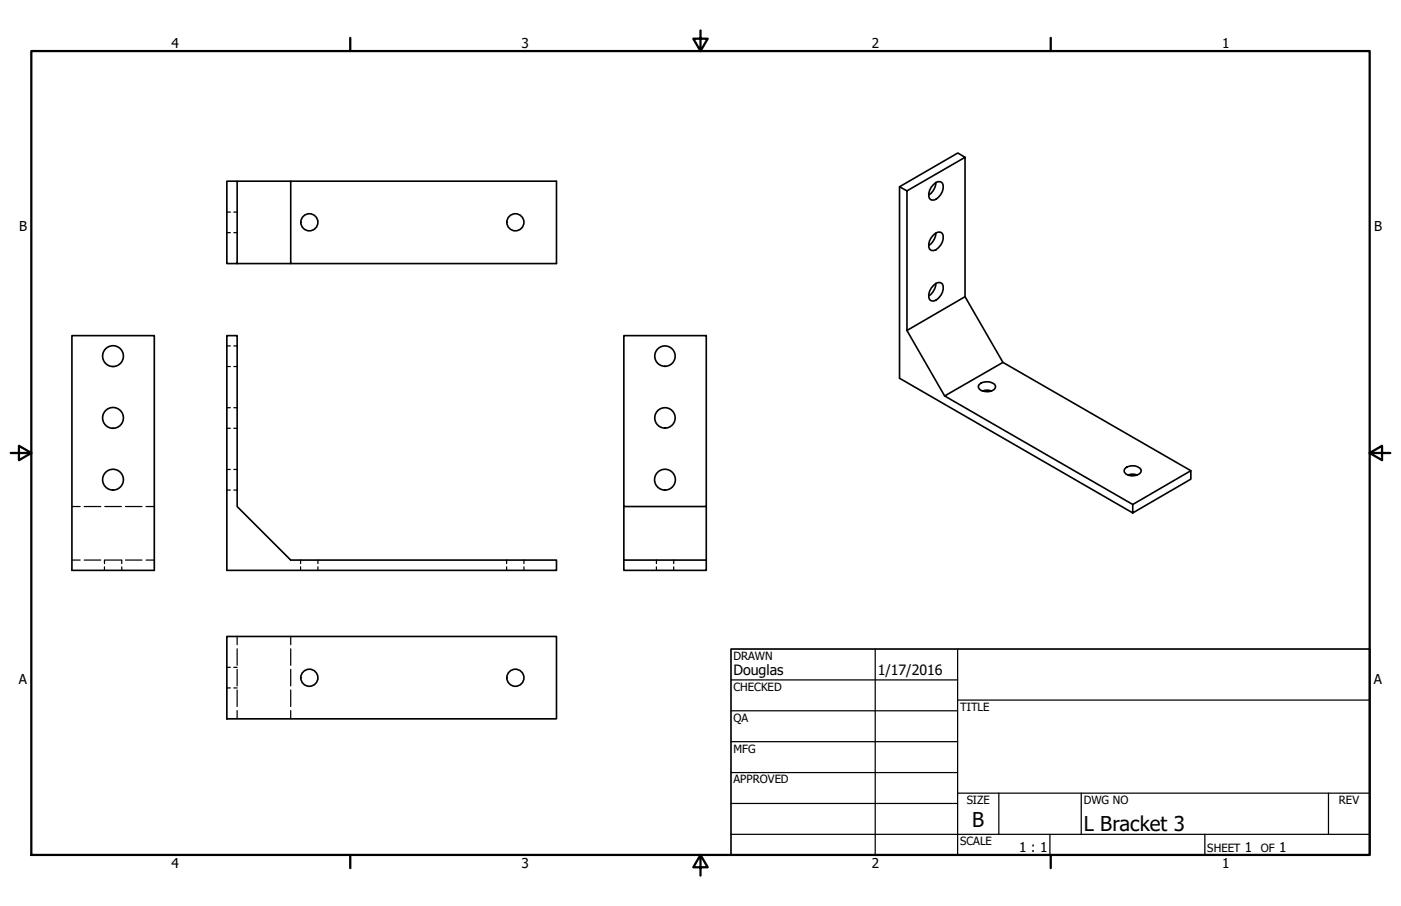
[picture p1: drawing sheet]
<svg xmlns="http://www.w3.org/2000/svg" width="432mm" height="279mm" viewBox="0 0 432 279" stroke-linecap="round" stroke-linejoin="round" font-family="sans-serif">
<!-- layer: Visible (ANSI) -->
<g fill="none" stroke="#000" stroke-width=".51">
<path d="M73.1 55.9h16.5M89.6 55.9h81.9v25.4h-81.9zM277.2 57.6v59l71.9 41.6 17.9-10.4v-2.6l-17.9 10.4v2.6M287.7 56.9a1.79 1.79 0 0 1 2.7-.4 4.1 4.1 0 0 1-2.7 5.2h-.7a2.23 2.23 0 0 1-.5-3zM288.5 56.3a5 5 0 0 1-2.2 3.8M297.4 48.5v43l-17.9 10.4v-43l17.9-10.4-2.2-1.3-18 10.4 2.3 1.3M287.7 72.5a1.79 1.79 0 0 1 2.7-.5 4.1 4.1 0 0 1-2.7 5.3l-.7-.1a2.23 2.23 0 0 1-.5-3zM288.5 71.8a5 5 0 0 1-2.2 3.9M73.1 81.3v-25.4h-3.2v25.4h19.7M287.7 88a1.79 1.79 0 0 1 2.7-.4 4.1 4.1 0 0 1-2.7 5.2h-.7a2.23 2.23 0 0 1-.5-3zM288.5 87.4a5 5 0 0 1-2.2 3.8M297.4 91.5l11.7 20.3"/>
<path d="M22.2 103.5h25.4v72.4h-25.4zM69.9 103.5h3.2v52.7l16.5 16.5h81.9v3.2h-101.6zM192.3 103.5h25.4v52.7h-25.4zM279.5 101.9l11.6 20.2M301.8 118.6a3.8 3.8 0 0 1 4.7-.1l.3 .6a1.85 1.85 0 0 1-2 1.7 2.89 2.89 0 0 1-3.3-1.6zM302.8 120.6l.9-.3 1.9 .3M192.3 156.2v16.5M217.7 156.2v16.5M346.6 144.6a3.4 3.4 0 0 1 5.1 .4 1.85 1.85 0 0 1-2 1.7 2.61 2.61 0 0 1-3.2-1.6zM347.7 146.5l.9-.3 1.9 .3M367 145.2l-57.9-33.4-18 10.3 58 33.5M192.3 172.7h25.4v3.2h-25.4z"/>
<path d="M69.9 196.3h101.6v25.4h-101.6z"/>
<circle cx="95.3" cy="68.5" r="2.64"/>
<circle cx="158.8" cy="68.5" r="2.64"/>
<circle cx="34.8" cy="109.8" r="3.2"/>
<circle cx="204.9" cy="109.8" r="3.1"/>
<circle cx="34.8" cy="128.9" r="3.2"/>
<circle cx="204.9" cy="128.9" r="3.1"/>
<circle cx="34.8" cy="147.9" r="3.2"/>
<circle cx="204.9" cy="147.9" r="3.2"/>
<circle cx="95.3" cy="209" r="2.64"/>
<circle cx="158.8" cy="209" r="2.64"/>
</g>
<!-- layer: Hidden (ANSI) -->
<g fill="none" stroke="#000" stroke-width=".38">
<path d="M69.9 71.8h1.1M69.9 65.4h1.1M72.1 71.8h1M72.1 65.4h1M69.9 113h1.1M69.9 106.7h1.1M72.1 113h1M72.1 106.7h1M69.9 132.1h1.1M69.9 125.7h1.1M72.1 132.1h1M72.1 125.7h1"/>
<path d="M22.2 156.2h2.5M26 156.2h5.1M32.3 156.2h5.1M38.7 156.2h5.1M45 156.2h2.6M69.9 151.1h1.1M69.9 144.8h1.1M72.1 151.1h1M72.1 144.8h1M22.2 172.7h2.5M26 172.7h5.1M32.2 172.7v1.1"/>
<path d="M32.2 174.8v1.1M32.3 172.7h5.1M37.5 172.7v1.1M37.5 174.8v1.1M38.7 172.7h5.1M45 172.7h2.6M92.6 172.7v1.1M92.6 174.8v1.1M98 172.7v1.1M98 174.8v1.1M156.1 172.7v1.1M156.1 174.8v1.1"/>
<path d="M161.5 172.7v1.1M161.5 174.8v1.1M202.3 172.7v1.1M202.3 174.8v1.1M207.6 172.7v1.1M207.6 174.8v1.1M73.1 196.3v2.5M89.6 196.3v2.5M69.9 212.2h1.1M69.9 205.8h1.1M72.1 212.2h1M72.1 205.8h1"/>
<path d="M73.1 200.1v5.1M73.1 206.4v5.1M73.1 212.8v5.1M73.1 219.1v2.6M89.6 200.1v5.1M89.6 206.4v5.1M89.6 212.8v5.1M89.6 219.1v2.6"/>
</g>
<!-- layer: Border (ANSI) -->
<path d="M9.7 15.7h412.4v248h-412.4zM107.9 11.7v4M215.9 9.4v6.3l-2.2-3.8h4.4l-2.2 3.8M323.8 11.7v4M3.3 139.7h6.4l-3.9-2.2v4.4l3.9-2.2M422.1 139.7l3.9 2.2v-4.4l-3.9 2.2h6.4M107.9 263.7v4M215.9 263.7l2.2 3.8h-4.4l2.2-3.8v6.3M323.8 263.7v4" fill="none" stroke="#000" stroke-width=".7"/>
<!-- layer: Title (ANSI) -->
<g fill="none" stroke="#000" stroke-width=".38">
<path d="M225.3 209.7h69.8M225.3 219.2h69.8M269.7 200.2v63.5M295.1 215.9h127M295.1 200.2v63.5M225.3 228.7h69.8M225.3 238.3h69.8M225.3 257.3h196.8M225.3 247.8h69.8M295.1 244.6h127M307.8 244.6v12.7M323.6 257.3v6.4"/>
<path d="M333.2 244.6v12.7M371.3 257.3v6.4M409.4 244.6v12.7"/>
</g>
<path d="M225.3 200.2h196.8v63.5h-196.8z" fill="none" stroke="#000" stroke-width=".51"/>
<g font-size="6.3">
<text x="299.7" y="255.1">B</text>
<text x="334" y="256.4">L Bracket 3</text>
</g>
<g font-size="4.4">
<text x="226.1" y="208">Douglas</text>
<text x="270.5" y="208.2">1/17/2016</text>
</g>
<g font-size="4.2">
<text x="52.8" y="14.7">4</text>
<text x="160.8" y="14.7">3</text>
<text x="268.7" y="14.7">2</text>
<text x="376.7" y="14.7">1</text>
<text x="5.9" y="71.4">B</text>
<text x="423.5" y="71.4">B</text>
<text x="5.8" y="211.1">A</text>
<text x="423.4" y="211.1">A</text>
<text x="314.1" y="262.9">1 : 1</text>
<text x="383.7" y="262.8">1</text>
<text x="394.2" y="262.8">1</text>
<text x="52.8" y="267.7">4</text>
<text x="160.8" y="267.7">3</text>
<text x="268.7" y="267.7">2</text>
<text x="376.7" y="267.7">1</text>
</g>
<g font-size="3.5">
<text x="226.1" y="203.5">DRAWN</text>
<text x="226.1" y="213">CHECKED</text>
<text x="295.9" y="219.2">TITLE</text>
<text x="226.1" y="222.6">QA</text>
<text x="226.1" y="232.1">MFG</text>
<text x="226.1" y="241.6">APPROVED</text>
<text x="297.9" y="248">SIZE</text>
<text x="334" y="248">DWG NO</text>
<text x="412.7" y="247.9">REV</text>
<text x="295.9" y="260.7">SCALE</text>
<text x="372.1" y="262.8">SHEET</text>
<text x="388.6" y="262.8">OF</text>
</g>
</svg>
